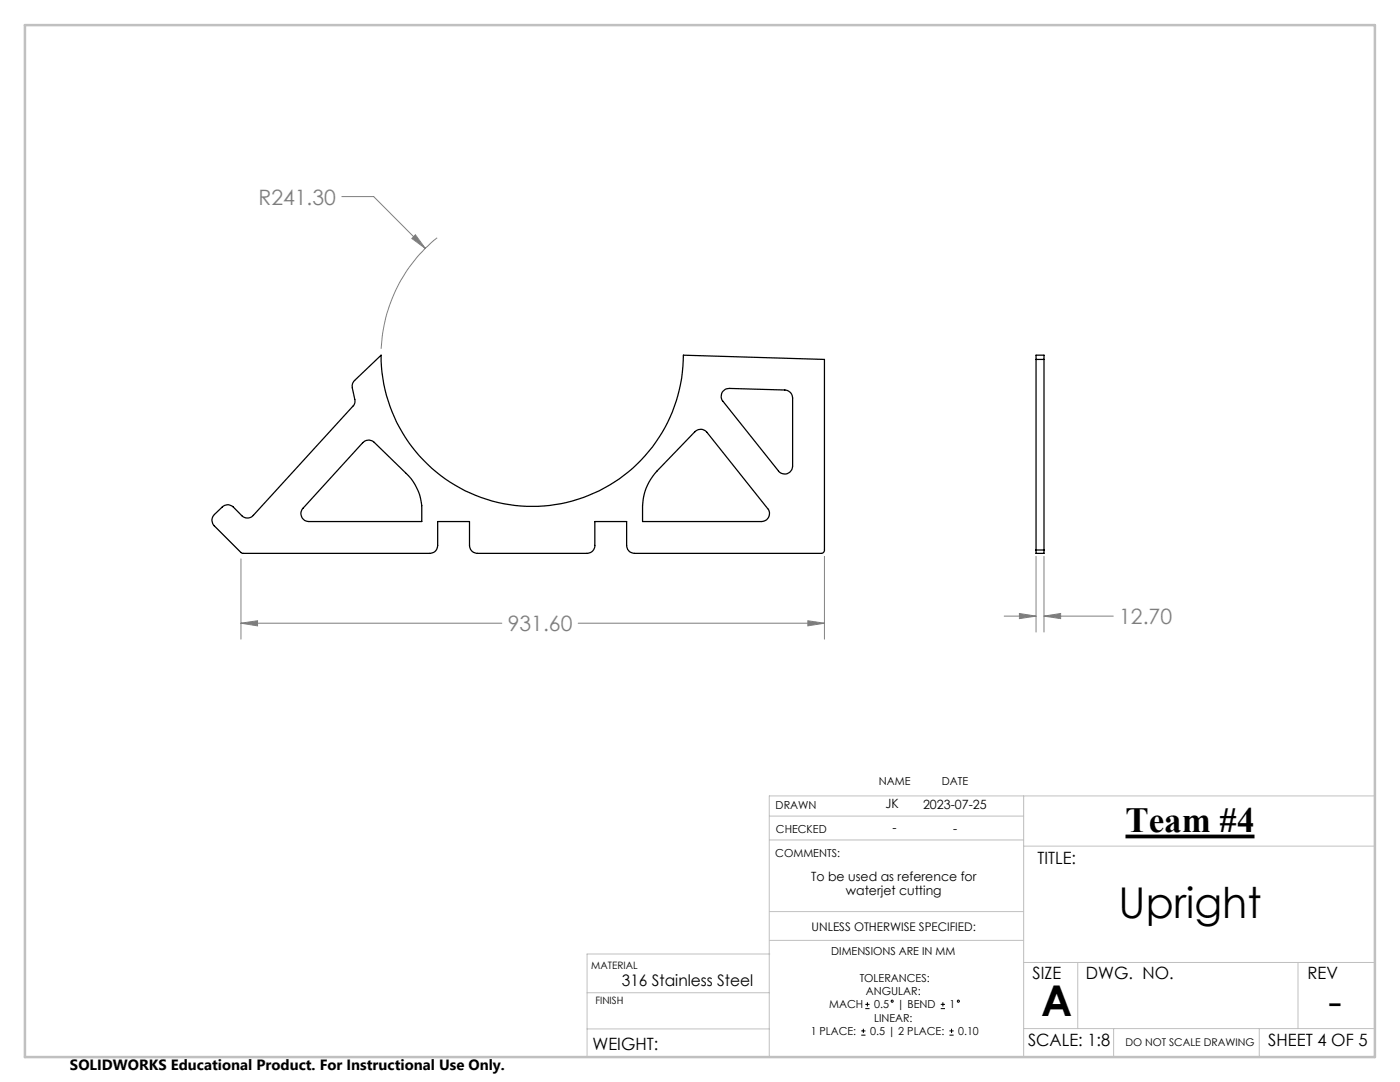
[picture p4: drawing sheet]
<svg xmlns="http://www.w3.org/2000/svg" width="279mm" height="216mm" viewBox="0 0 279 216" stroke-linecap="round" stroke-linejoin="round" font-family="sans-serif">
<path d="M144.3 78l.4-.3 .9-.2 11 .3a1.62 1.62 0 0 1 1.6 1.6v13.6a1.57 1.57 0 0 1-1.1 1.5 1.57 1.57 0 0 1-1.7-.5l-11.1-13.9a1.6 1.6 0 0 1 0-2.1zM206.8 71.7h1.6M72.4 88.3a1.64 1.64 0 0 1 2.3 0l6.4 6.2a10.4 10.4 0 0 1 3.1 6.4v3.2h-22.6a1.58 1.58 0 0 1-1.4-1 1.58 1.58 0 0 1 .3-1.7zM138.7 86.1a1.59 1.59 0 0 1 2.4 .2l12.1 15.2a1.58 1.58 0 0 1 .2 1.7 1.58 1.58 0 0 1-1.4 .9h-23.8a19.6 19.6 0 0 1 .3-5.3 10.8 10.8 0 0 1 2.6-4.8zM42.8 102.7l1.5-1.5a1.56 1.56 0 0 1 2.3 0l1.7 1.7a1.57 1.57 0 0 0 2.3-.1l19.8-21.7a1.37 1.37 0 0 0 .4-1.4l-.5-2.3a1.56 1.56 0 0 1 .5-1.5l5.3-5a30.2 30.2 0 0 0 30.1 30.1 30.2 30.2 0 0 0 30.2-30.1l28.1 .8v38a.66 .66 0 0 1-.6 .7h-37.3a1.55 1.55 0 0 1-1.5-1.6v-4.7h-6.4v4.7a1.55 1.55 0 0 1-1.6 1.6h-21.8a1.55 1.55 0 0 1-1.6-1.6v-4.7h-6.4v4.7a1.55 1.55 0 0 1-1.5 1.6h-37.4l-.3-.1-5.3-5.4a1.57 1.57 0 0 1 0-2.2zM206.8 109.7v.7h1.6v-.7M206.8 109.7h1.6M206.8 109.7v-38.8h1.6v38.8" fill="none" stroke="#000" stroke-width=".25"/>
<path d="M224.6 166.9h25.8" fill="none" stroke="#000" stroke-width=".75" stroke-linecap="butt"/>
<g fill="none" stroke="#000" stroke-width=".2">
<path d="M173.1 200v.8M188.2 200v.8M171.9 206.6h.8M171.9 205.7h.8M172.3 205.3v.8M172.7 201.3h.8M172.7 200.4h.8M187.7 201.3h.9M187.7 200.4h.9M189.5 206.6h.8M189.5 205.7h.8M189.9 205.3v.8"/>
<circle cx="178" cy="199.8" r=".21"/>
<circle cx="191.3" cy="199.8" r=".22"/>
</g>
<g fill="none" stroke="#808080" stroke-width=".2">
<path d="M68.2 39.2h6.4l10.3 10.4M82.9 46.8l2 2.8-2.7-2zM87.2 47.4a30.2 30.2 0 0 0-11.1 22.2M48.1 111.5v16M164.5 111v16.5M206.8 111v15.1M208.4 111v15.1M48.1 124.4l3.3-.5v1zM48.1 124.4h52.1M115.4 124.4h49.1M161.2 123.9l3.3 .5-3.3 .5zM200.4 122.9h6.4"/>
<path d="M203.4 122.4l3.4 .5-3.4 .5zM208.4 122.9l3.3-.5v1zM208.4 122.9h13.8"/>
</g>
<g fill="none" stroke="#c0c0c0" stroke-width=".2">
<path d="M204.3 158.8v52.1M274.4 158.8h-120.9v52.1M153.5 167.6h50.8M153.5 162.8h50.8M204.3 168.8h70.1M117.2 198.1h36.3M153.6 190.4h-36.4v20.5M153.6 181.9h50.7M153.6 187.6h50.7M204.3 192.1h70.1M215.1 192.1v13.1M259 192.1v13.1"/>
<path d="M117.2 205.3h36.3M204.3 205.2h70.1M222.2 205.2v5.7M251.3 205.2v5.7"/>
</g>
<path d="M5 5h269.4v205.9h-269.4z" fill="none" stroke="#c0c0c0" stroke-width=".5"/>
<path d="M82.9 46.8l-.7 .8 2.7 2zM161.2 123.9l3.3 .5-3.3 .5zM48.1 124.4l3.3-.5v1zM203.4 122.4l3.4 .5-3.4 .5zM208.4 122.9l3.3-.5v1z" fill="#808080"/>
<g font-size="8.5">
<text x="223.3" y="183.2">Upright</text>
<text x="207.8" y="202.7">A</text>
<text x="265" y="202.7">-</text>
</g>
<text font-size="7.1" x="224.6" y="166.1">Team #4</text>
<g font-size="4.2" fill="#808080">
<text x="51.6" y="40.8">R241.30</text>
<text x="101.3" y="125.9">931.60</text>
<text x="223.4" y="124.5">12.70</text>
</g>
<g font-size="3.4">
<text x="207.1" y="172.3">TITLE:</text>
<text x="206.1" y="195.4">SIZE</text>
<text x="216.7" y="195.4">DWG. NO.</text>
<text x="260.9" y="195.4">REV</text>
<text x="118.2" y="209.5">WEIGHT:</text>
<text x="205.2" y="208.7">SCALE: 1:8</text>
<text x="253.1" y="208.7">SHEET 4 OF 5</text>
</g>
<text font-size="3.2" x="124.1" y="196.7">316 Stainless Steel</text>
<text font-size="3" x="14" y="213.5">SOLIDWORKS Educational Product. For Instructional Use Only.</text>
<g font-size="2.5">
<text x="176.7" y="161.3">JK</text>
<text x="184.2" y="161.4">2023-07-25</text>
<text x="178.1" y="166.1">-</text>
<text x="190.2" y="166.2">-</text>
<text x="161.9" y="175.7">To be used as reference for</text>
<text x="168.8" y="178.6">waterjet cutting</text>
</g>
<text font-size="2.4" x="162" y="185.7">UNLESS OTHERWISE SPECIFIED:</text>
<g font-size="2.2">
<text x="154.8" y="161.4">DRAWN</text>
<text x="175.4" y="156.7">NAME</text>
<text x="188" y="156.7">DATE</text>
<text x="154.9" y="166.3">CHECKED</text>
<text x="154.7" y="171">COMMENTS:</text>
<text x="165.9" y="190.6">DIMENSIONS ARE IN MM</text>
<text x="171.6" y="195.9">TOLERANCES:</text>
<text x="165.5" y="201.2">MACH</text>
<text x="172.8" y="198.6">ANGULAR:</text>
<text x="174.4" y="203.9">LINEAR:</text>
<text x="174.4" y="201.2">0.5</text>
<text x="179.1" y="201.2">| BEND</text>
<text x="189.5" y="201.2">1</text>
<text x="161.8" y="206.5">1 PLACE:</text>
<text x="173.6" y="206.5">0.5 | 2 PLACE:</text>
<text x="191.2" y="206.5">0.10</text>
</g>
<text font-size="2.1" x="224.6" y="208.7">DO NOT SCALE DRAWING</text>
<g font-size="2">
<text x="118" y="193.3">MATERIAL</text>
<text x="118.8" y="200.4">FINISH</text>
</g>
</svg>
